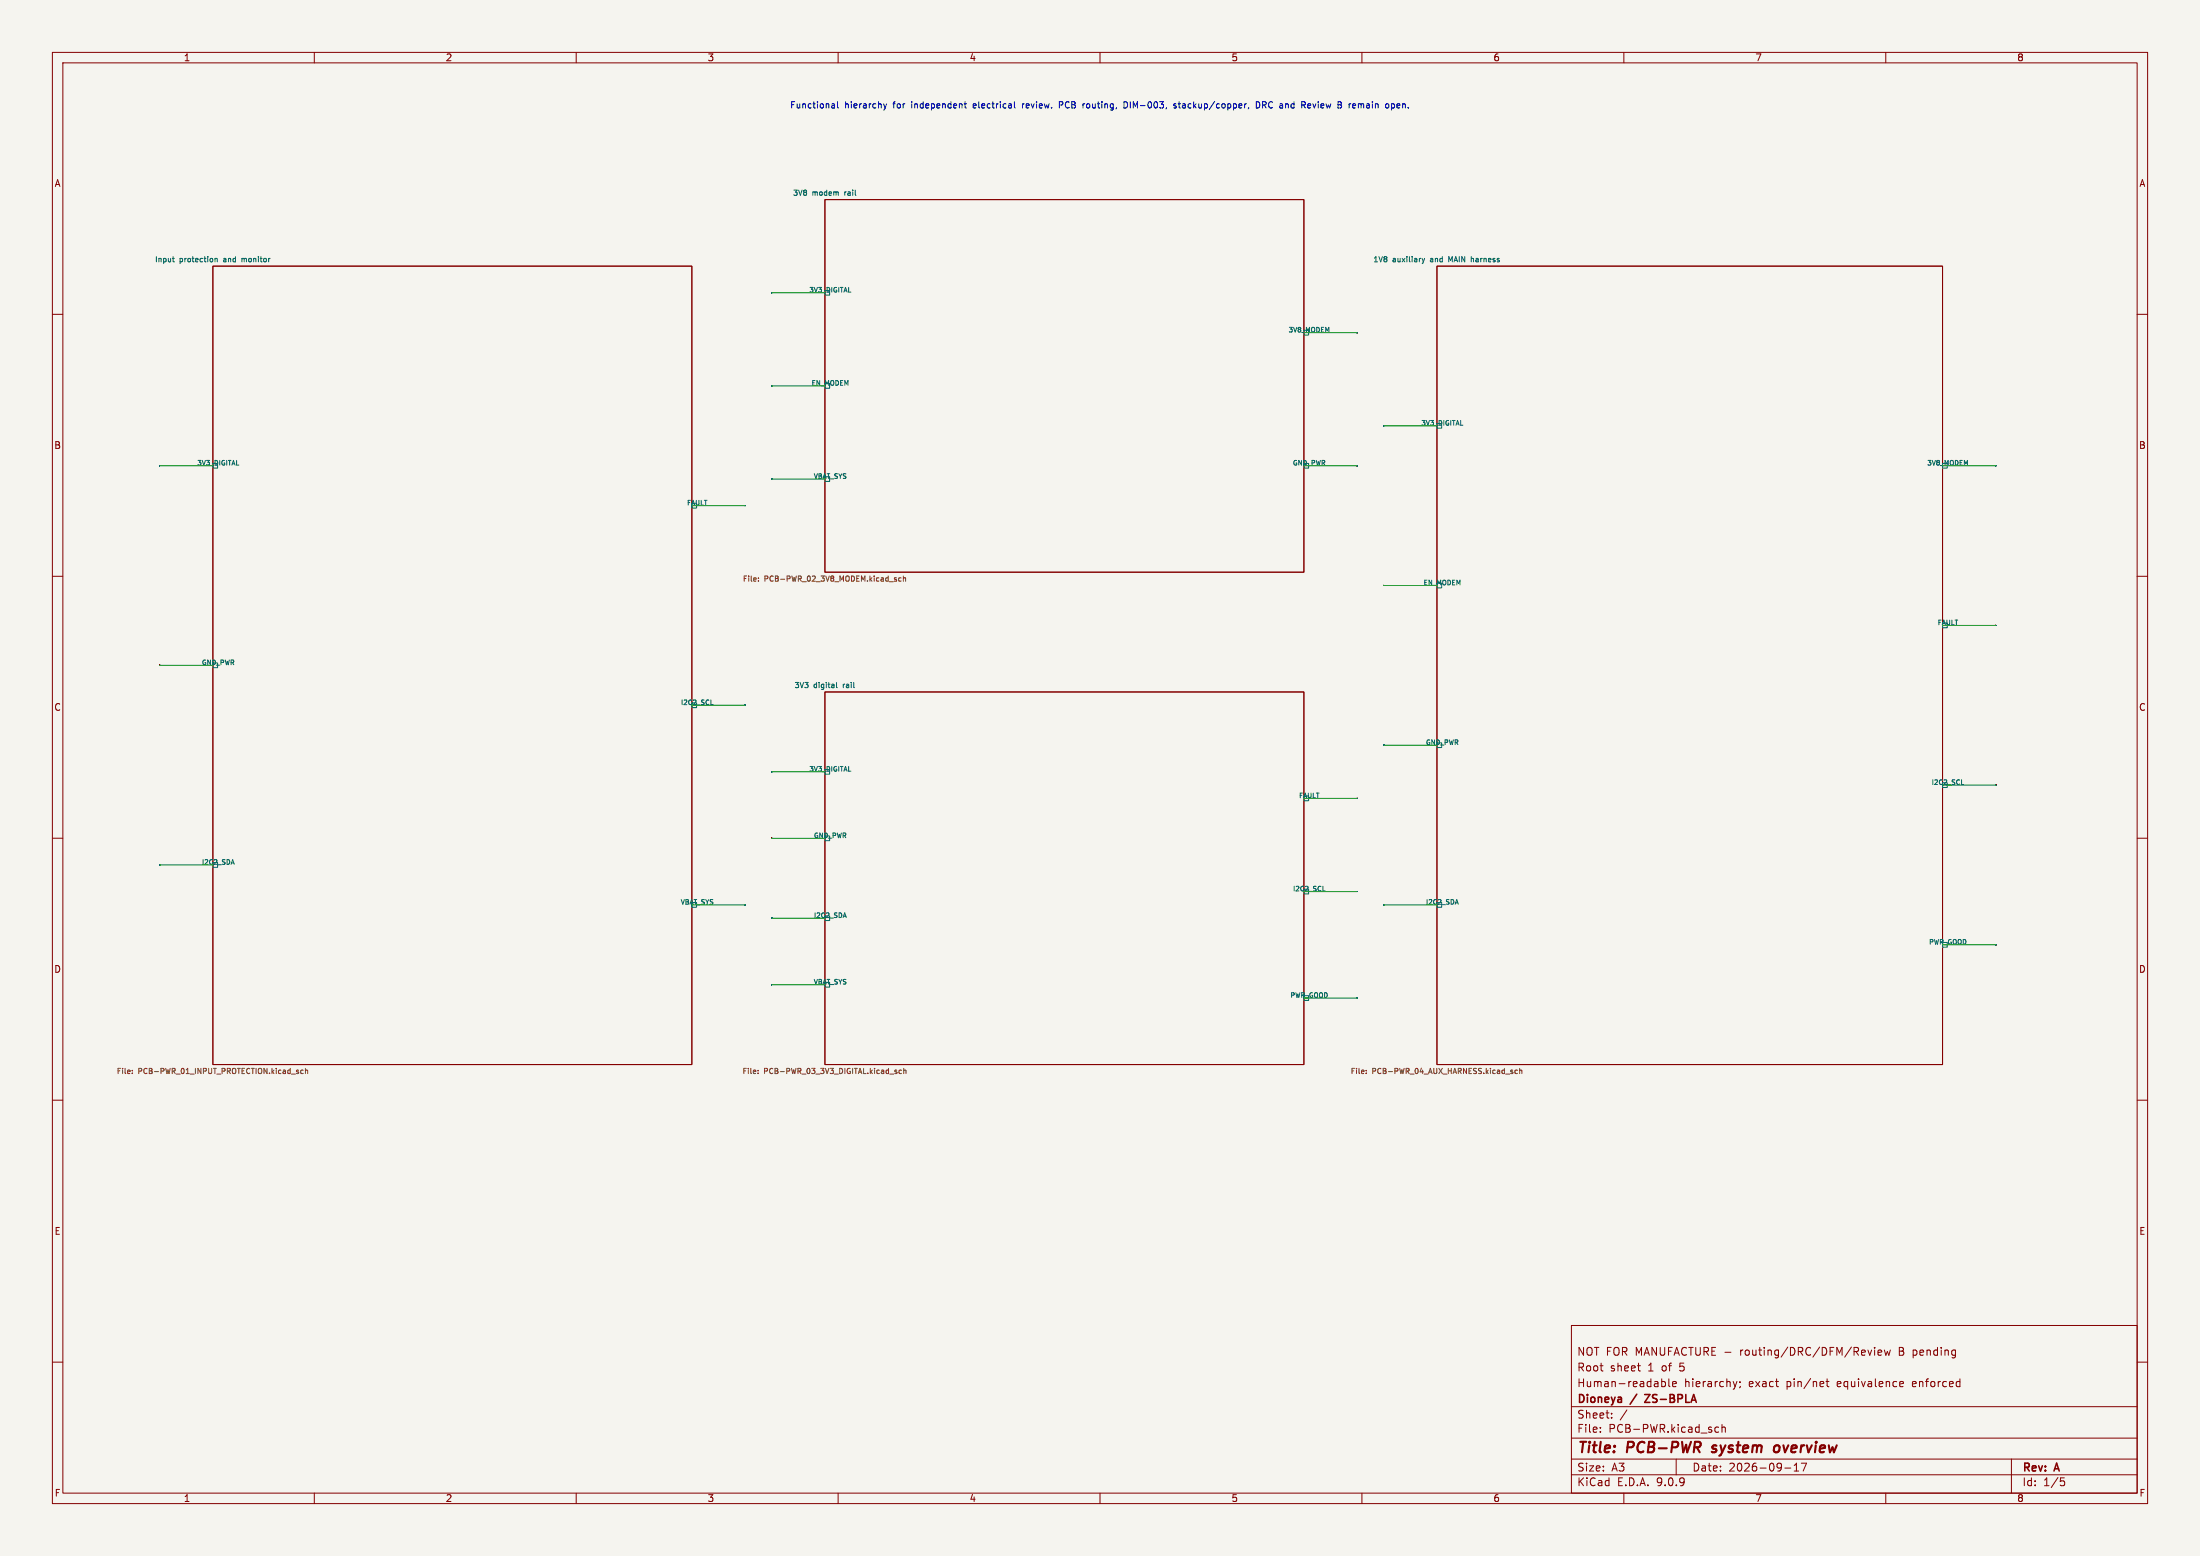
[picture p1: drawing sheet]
<svg xmlns="http://www.w3.org/2000/svg" width="420mm" height="297mm" viewBox="0 0 420 297" stroke-linecap="round" stroke-linejoin="round" font-family="sans-serif">
<path d="M0 0h420v297h-420z" fill="#f5f4ef" stroke="#f5f4ef" stroke-width=".19"/>
<g fill="none" stroke="#840000" stroke-width=".19">
<path d="M10 10h400v277h-400zM12 12h396v273h-396zM60 10v2M110 10v2M160 10v2M210 10v2M260 10v2M310 10v2M360 10v2M157.5 38.1h91.4v71.1h-91.4zM40.6 50.8h91.5v152.4h-91.5zM274.3 50.8h96.5v152.4h-96.5z"/>
<path d="M10 60h2M408 60h2M10 110h2M408 110h2M157.5 132.1h91.4v71.1h-91.4zM10 160h2M408 160h2M10 210h2M408 210h2M300 253h108v32h-108zM357.3 257.7l-.4 1M357.9 257.2v.1"/>
<path d="M357.9 257.7v1M358.5 258.2l.7-.2v-.2l-.5-.1-.2 .2 .1 .7h.6M359.7 257.7l.3 1 .3-.7 .3 .7 .3-1M10 260h2M300 278.5h108M300 274.5h108M300 268.5h108M305.5 273.2v.2M305.5 272.5v.1M307.7 270.5v.2M307.7 269.8v.1M310.6 269.1l-1.3 1.9"/>
<path d="M312.6 260.7h.6M313 261.7h.2M317.2 263.2v1.5M317.2 263.8l.5-.1 .2 .3-.1 .6h-.6M318.6 263.2v1.3l.2 .2M319.3 264.2l.7-.2-.1-.2-.4-.1-.2 .2 .1 .7h.5M320 278.5v3M327.4 273.1l.3 .3 .4-.1M328.1 272.5l-.4-.1-.3 .3M328.7 272.5l.2-.1 .4 .1 .1 .9M328.7 271.9v1.5M330.9 263.7l.3 1"/>
<path d="M331.2 264.7l-.1 .3M331.6 263.7l-.4 1M332.2 263.8v.1M332.2 264.6l-.1 .3M342.5 279.7l.4-.4v1.5M343.9 279.3h1l-.7 1.5M348.1 263.8l.1 .2-.8 .2M348.6 263.7h.6M348.8 263.2v1.3l.4 .2M362.7 263.8l.5-.1 .2 .3-.7 .2M362.7 264.6h.6M384 278.5v6.5"/>
<path d="M408 260h2M60 285v2M110 285v2M160 285v2M210 285v2M260 285v2M300 281.5h108M310 285v2M340.7 280.2h1.2M342.5 280.8h.9M360 285v2M393.4 282.1h.7"/>
<path d="M393.5 282.7h.4l.3 .2-.2 .6-.5 .1"/>
</g>
<path d="M326.8 277.1l.2 .1M327 276v.4M339.7 276.1a.57 .57 0 0 0-1 .2v.7a.57 .57 0 0 0 1-.2" fill="none" stroke="#840000" stroke-width=".4"/>
<path d="M314 266.2h1l-1 1.5h1" fill="none" stroke="#840000" stroke-width=".3"/>
<g fill="none" stroke="#006464" stroke-width=".19">
<path d="M32.9 49.3h.4M33 49v.8l.3 .2M41 49.4h.4l.1 .6M41 49.3v.7M46.2 49.3v.7M46.2 49.4h.1M271.5 49.3l.2 .7M271.7 50l-.2 .3M272 49.3l-.3 .7M276.9 49.7l-.3-.7v1M280.9 49v1M281.2 49.3l-.3 .1"/>
<path d="M135.7 134.5h.4M159.7 130.3v.8l.1 .2M374.5 149.7h.4M252.5 170.1h.5"/>
</g>
<g fill="none" stroke="#725600" stroke-width=".19">
<path d="M144.8 110.8v.1M144.8 110.3v.1M171.1 110.7v.2M172 110.3h-.3l-.1 .2v.4h.4M172.5 110.4l.3-.1 .1 .6M172.5 109.9v1M25.3 204.8v.1M25.3 204.3v.1M57.9 204.3h-.3l-.2 .1 .1 .5h.4M58.3 204.4l.4-.1v.6M58.3 203.9v1M144.7 204.8v.1"/>
<path d="M144.7 204.3v.1M171.1 204.6l.1 .1-.1 .2M171.1 204.3h.1M172.1 204.3h-.3l-.2 .1 .1 .5h.4M172.5 204.4l.4-.1 .1 .6M172.5 203.9v1M260.8 204.8v.1M260.8 204.3v.1M289.7 204.3h-.3l-.2 .1 .1 .5h.4M290.1 204.4l.4-.1v.6M290.1 203.9v1"/>
</g>
<g fill="none" stroke="#0f0f0f" stroke-width=".19">
<path d="M147.3 55.9h.1M147.4 55.9h.1M147.3 73.6v.1M147.3 73.6h.1M147.4 73.6v.1M147.4 73.6h.1M259 63.5h.1M259.1 63.5h.1M30.4 88.9h.1M30.5 88.9h.1M142.2 96.5h.1M142.3 96.5h-.1"/>
<path d="M147.3 91.4h.1M259 88.9h.1M259.1 88.9h-.1M259.1 88.9h.1M264.1 81.3h.1M264.2 81.3h.1M381 88.9h.1M264.1 111.7v.1M264.1 111.7h.1M264.2 111.7h.1M264.2 111.8h.1M264.2 111.7v.1"/>
<path d="M381 119.4h.1M30.5 127h.1M142.2 134.6h.1M142.3 134.6h.1M142.3 134.6h-.1M147.3 147.3h.1M147.4 147.3h.1M259.1 152.4h.1M264.1 142.2h.1M264.2 142.2h.1M264.2 142.2h-.1M381 149.8v.1"/>
<path d="M381 149.9h.1M381 149.8h.1M30.4 165.1h.1M30.5 165.1h.1M142.2 172.7h.1M147.3 175.2v.1M147.3 160h.1M147.3 175.3h.1M147.3 175.2h.1M147.4 160h-.1M259 170.2h.1M259.1 170.2h.1"/>
<path d="M264.1 172.7h.1M264.2 172.7h-.1M264.2 172.7h.1M147.3 187.9v.1M259 190.5h.1M259.1 190.5h.1M381 180.3h.1"/>
</g>
<g fill="none" stroke="#009600" stroke-width=".19">
<path d="M147.3 55.9h10.2M147.3 73.7h10.2M248.9 63.5h10.2M30.5 88.9h10.1M132.1 96.5h10.1M147.3 91.4h10.2M248.9 88.9h10.2M264.2 81.3h10.1M370.8 88.9h10.2M264.2 111.8h10.1M370.8 119.4h10.2M30.5 127h10.1"/>
<path d="M132.1 134.6h10.1M147.3 147.3h10.2M248.9 152.4h10.2M264.2 142.2h10.1M370.8 149.9h10.2M30.5 165.1h10.1M132.1 172.7h10.1M147.3 160h10.2M147.3 175.3h10.2M248.9 170.2h10.2M264.2 172.7h10.1M147.3 188h10.2"/>
<path d="M248.9 190.5h10.2M370.8 180.3h10.2"/>
</g>
<g fill="none" stroke="#0000c2" stroke-width=".19">
<path d="M158.9 19.8l.4 .2v.6M159.9 19.4v1l.2 .2M168.7 19.8l.3 .8M169.3 19.8l-.3 .8M184.1 19.8h.4M184.2 19.4v1l.3 .2M185.8 19.9v.7M193.7 19.4v1l.1 .2M195.2 19.8v.8M195.5 19.8l-.3 .2M202.8 19.5l-.6-.1v1.2M202.8 20h-.6"/>
<path d="M214.6 19.4a.61 .61 0 0 1 .7 .6 .61 .61 0 0 1-.7 .6zM224.5 19.9l-.3-.1-.1 .2v.2l.4 .1v.3h-.4M224.9 19.8h.5M225.1 19.4v1l.2 .2M237.8 19.8h.1M239.8 19.4a.61 .61 0 0 1 .7 .6 .61 .61 0 0 1-.7 .6zM241.5 19.4h-.5v1.2M259.5 19.8l.3 .1M265.8 19.8l.3 .1 .1 .1v.5l-.4 .1M267.1 19.8l-.4 .2v.6h.4M159.3 20.6h-.4M159.3 20.1l-.4 .1"/>
<path d="M169 20.6l-.3 .4M186.3 20.1l-.5 .1M238.4 20.6l-.1 .2M241 20h.5M249.7 20.2l.5-.1v-.2l-.4-.1-.1 .2v.6h.5M267.3 20.1l-.6 .1"/>
</g>
<g font-size="2.8" fill="#840000">
<text x="301" y="277.9">Title:</text>
<text x="310.6" y="277.9">PCB-PWR</text>
<text x="327.7" y="277.9">system</text>
<text x="340.3" y="277.9">overview</text>
</g>
<g font-size="2.1" fill="#840000">
<text x="301" y="262">Root</text>
<text x="301" y="259">NOT FOR MANUFACTURE -</text>
<text x="307.4" y="262">sheet</text>
<text x="314.7" y="262">1</text>
<text x="317.4" y="262">of</text>
<text x="320.9" y="262">5</text>
<text x="332.5" y="259">routing/DRC/DFM/Review</text>
<text x="362.9" y="259">B pending</text>
<text x="301" y="268.2">Dioneya</text>
<text x="301" y="265">Human-readable</text>
<text x="311.4" y="268.2">/</text>
<text x="314.8" y="268.2">ZS-BPLA</text>
<text x="321.5" y="265">hierarchy;</text>
<text x="333.9" y="265">exact</text>
<text x="341.2" y="265">pin/net</text>
<text x="351" y="265">equivalence</text>
<text x="365.5" y="265">enforced</text>
<text x="301" y="273.7">File:</text>
<text x="301" y="271">Sheet:</text>
<text x="307.1" y="273.7">PCB-PWR.kicad_sch</text>
<text x="301" y="281.1">Size:</text>
<text x="307.6" y="281.1">A3</text>
<text x="323" y="281.1">Date:</text>
<text x="330" y="281.1">2026-09-17</text>
<text x="386" y="281.3">Rev:</text>
<text x="392.4" y="281.3">A</text>
<text x="301" y="283.9">KiCad</text>
<text x="308.7" y="283.9">E.D.A.</text>
<text x="316.3" y="283.9">9.0.9</text>
<text x="386" y="283.9">Id:</text>
<text x="390.1" y="283.9">1/5</text>
</g>
<g font-size="1.8" fill="#840000">
<text x="35" y="11.9">1</text>
<text x="85" y="11.9">2</text>
<text x="135" y="11.9">3</text>
<text x="185" y="11.9">4</text>
<text x="235" y="11.9">5</text>
<text x="285" y="11.9">6</text>
<text x="335" y="11.9">7</text>
<text x="385" y="11.9">8</text>
<text x="10.3" y="35.9">A</text>
<text x="408.3" y="35.9">A</text>
<text x="10.3" y="85.9">B</text>
<text x="408.2" y="85.9">B</text>
<text x="10.3" y="135.9">C</text>
<text x="408.2" y="135.9">C</text>
<text x="10.3" y="185.9">D</text>
<text x="408.2" y="185.9">D</text>
<text x="10.3" y="235.9">E</text>
<text x="408.3" y="235.9">E</text>
<text x="10.3" y="285.9">F</text>
<text x="35" y="286.9">1</text>
<text x="85" y="286.9">2</text>
<text x="135" y="286.9">3</text>
<text x="185" y="286.9">4</text>
<text x="235" y="286.9">5</text>
<text x="285" y="286.9">6</text>
<text x="335" y="286.9">7</text>
<text x="385" y="286.9">8</text>
<text x="408.3" y="285.9">F</text>
</g>
<g font-size="1.7" fill="#0000c2">
<text x="150.7" y="20.9">Functional</text>
<text x="161.3" y="20.9">hierarchy</text>
<text x="170.7" y="20.9">for</text>
<text x="174.3" y="20.9">independent</text>
<text x="186.3" y="20.9">electrical</text>
<text x="195.9" y="20.9">review.</text>
<text x="203.1" y="20.9">PCB</text>
<text x="207.9" y="20.9">routing,</text>
<text x="215.9" y="20.9">DIM-003,</text>
<text x="225.7" y="20.9">stackup/copper,</text>
<text x="241.6" y="20.9">DRC and</text>
<text x="250.7" y="20.9">Review</text>
<text x="257.9" y="20.9">B</text>
<text x="260.2" y="20.9">remain</text>
<text x="267.4" y="20.9">open.</text>
</g>
<g font-size="1.4" fill="#006464">
<text x="151.3" y="37.6">3V8</text>
<text x="155.1" y="37.6">modem</text>
<text x="161.4" y="37.6">rail</text>
<text x="29.5" y="50.3">Input</text>
<text x="34.3" y="50.3">protection</text>
<text x="42.9" y="50.3">and</text>
<text x="46.6" y="50.3">monitor</text>
<text x="262.1" y="50.3">1V8</text>
<text x="265.9" y="50.3">auxiliary</text>
<text x="273.3" y="50.3">and</text>
<text x="277" y="50.3">MAIN</text>
<text x="281.5" y="50.3">harness</text>
<text x="151.6" y="131.5">3V3</text>
<text x="155.3" y="131.5">digital</text>
<text x="161.1" y="131.5">rail</text>
</g>
<g font-size="1.4" fill="#725600">
<text x="141.7" y="111.2">File:</text>
<text x="145.9" y="111.2">PCB-PWR_02_3V8_MODEM.kicad_sch</text>
<text x="22.2" y="205.2">File:</text>
<text x="26.4" y="205.2">PCB-PWR_01_INPUT_PROTECTION.kicad_sch</text>
<text x="141.6" y="205.2">File:</text>
<text x="145.8" y="205.2">PCB-PWR_03_3V3_DIGITAL.kicad_sch</text>
<text x="257.7" y="205.2">File:</text>
<text x="261.9" y="205.2">PCB-PWR_04_AUX_HARNESS.kicad_sch</text>
</g>
<g font-size="1.3" fill="#006464">
<text x="154.4" y="55.9">3V3_DIGITAL</text>
<text x="245.9" y="63.5">3V8_MODEM</text>
<text x="154.8" y="73.7">EN_MODEM</text>
<text x="271.2" y="81.3">3V3_DIGITAL</text>
<text x="37.5" y="88.9">3V3_DIGITAL</text>
<text x="246.7" y="88.9">GND_PWR</text>
<text x="367.8" y="88.9">3V8_MODEM</text>
<text x="155.2" y="91.4">VBAT_SYS</text>
<text x="131" y="96.5">FAULT</text>
<text x="271.6" y="111.8">EN_MODEM</text>
<text x="369.8" y="119.4">FAULT</text>
<text x="38.4" y="127">GND_PWR</text>
<text x="129.9" y="134.6">I2C2_SCL</text>
<text x="272.1" y="142.2">GND_PWR</text>
<text x="154.4" y="147.3">3V3_DIGITAL</text>
<text x="368.6" y="149.9">I2C2_SCL</text>
<text x="247.9" y="152.4">FAULT</text>
<text x="155.2" y="160">GND_PWR</text>
<text x="38.4" y="165.1">I2C2_SDA</text>
<text x="129.8" y="172.7">VBAT_SYS</text>
<text x="246.7" y="170.2">I2C2_SCL</text>
<text x="272.1" y="172.7">I2C2_SDA</text>
<text x="155.2" y="175.3">I2C2_SDA</text>
<text x="368.1" y="180.3">PWR_GOOD</text>
<text x="155.2" y="188">VBAT_SYS</text>
<text x="246.2" y="190.5">PWR_GOOD</text>
</g>
</svg>
